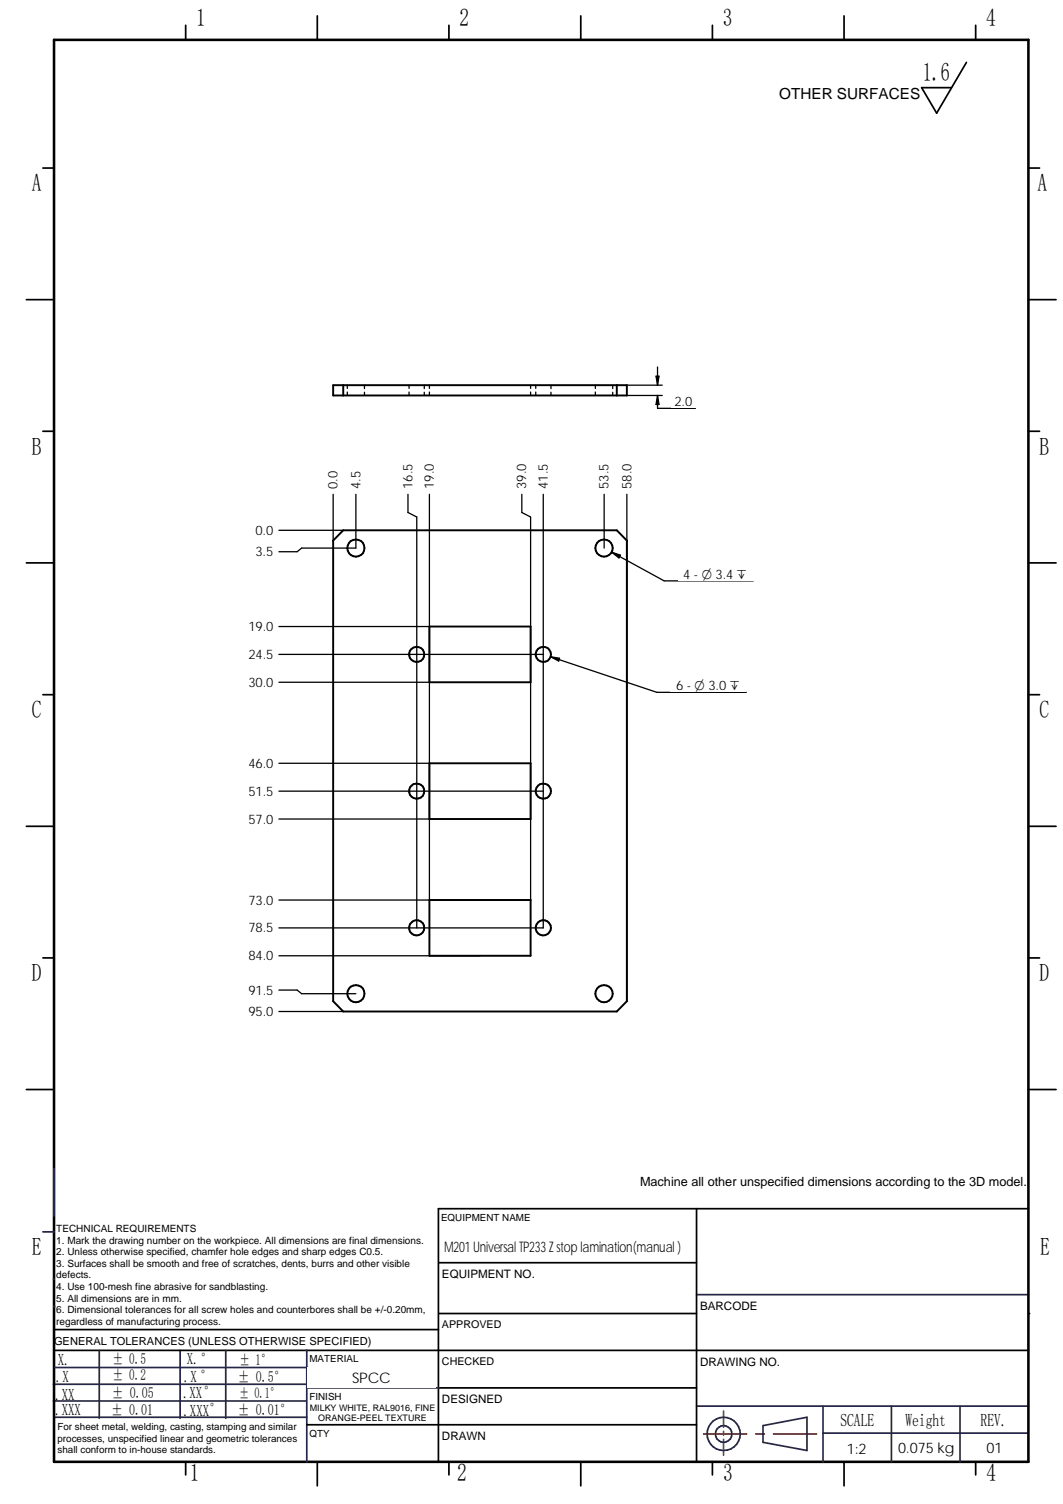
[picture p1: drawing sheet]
<svg xmlns="http://www.w3.org/2000/svg" width="210mm" height="297mm" viewBox="0 0 210 297" stroke-linecap="round" stroke-linejoin="round" font-family="sans-serif">
<g fill="none" stroke="#26264c" stroke-width=".34">
<path d="M8.5 243.3h2.2M10.5 252.6h.2M137.5 255.7h65.6M10.5 276.7h50M10.5 273.4h50M10.8 279.9h49.8M10.8 270.1h50M35.6 266.7v13.4M60.6 266.7v22M60.7 274.1h26M137.5 277.7h65.6M162.5 277.7v11"/>
<path d="M176 277.7v11M189.6 277.7v11M150.7 281.6l8.6-1.7v6.6l-8.6-1.6zM162.5 283h40.5"/>
</g>
<g fill="none" stroke="#000" stroke-width=".34">
<path d="M36.7 5v2.9M88.6 5v2.9M140.7 5v2.9M192.7 5v2.9M8.5 33.2h2.2M203.1 33.2h2.2M5.2 59.2h5.5M203.1 59.2h5.4M8.5 85.2h2.2M203.1 85.2h2.2M5.2 111.2h5.5M203.1 111.2h5.4"/>
<path d="M8.5 137.2h2.2M203.1 137.2h2.2M5.2 163.2h5.5M203.1 163.2h5.4M8.5 189.2h2.2M203.1 189.2h2.2M5.2 215.2h5.5M203.1 215.2h5.4M86.6 238.7v50M10.7 266.7h192.4M10.7 262.6h75.9M86.7 274.1h50.8"/>
<path d="M36.7 288.7v2.6M62.7 288.7v4.8M88.6 288.7v2.6M114.7 288.7v4.8M140.7 288.7v2.6M166.7 288.7v4.8M192.7 288.7v2.6"/>
</g>
<path d="M10.7 7.9h192.4v280.8h-192.4z" fill="none" stroke="#000" stroke-width=".51"/>
<path d="M142.9 278.7v3.2M138.9 283.2h8.5M142.9 282.7v.7M142.9 284.3v3.1M149.2 283.2h1.7M152.7 283.2h8.5" fill="none" stroke="#f00" stroke-width=".34"/>
<circle cx="10.6" cy="258.1" r=".17" fill="#26264c"/>
<g fill="none" stroke="#26264c" stroke-width=".34">
<path d="M10.7 230.8v9.4M19.6 266.7v13.4M44.6 266.7v13.4M60.5 266.7h.1"/>
<circle cx="142.9" cy="283.2" r="3.3"/>
<circle cx="142.9" cy="283.2" r="1.63"/>
</g>
<path d="M190.8 12.3l-5.8 10.1-3-5.1h5.9M86.6 238.7h116.5M86.7 259.4h50.8M86.7 249.4h50.8M86.6 281.4h50.9" fill="none" stroke="#000" stroke-width=".34"/>
<circle cx="203.1" cy="259.4" r=".17" fill="#000"/>
<g fill="#fff">
<path d="M137.9 271.4h64.4v6.1h-64.4z"/>
<path d="M189.9 283.9h13v4h-13z"/>
<path d="M86.9 254.9h50.2v4h-50.2z"/>
<path d="M60.7 270h25.3v4h-25.3z"/>
<path d="M87 244.3h50v4h-50z"/>
<path d="M60.8 277.1h25.2v4h-25.2z"/>
<path d="M176.4 284.1h13v4h-13z"/>
<path d="M162.7 284.1h13v4h-13z"/>
<path d="M137.9 260.4h64.5v6h-64.5z"/>
</g>
<path d="M62.7 3.1v4.8M114.7 3.1v4.8M166.7 3.1v4.8M137.5 238.7v50M60.6 281.4h26" fill="none" stroke="#000" stroke-width=".34"/>
<path d="M101.6 283.2h25.3v4h-25.3z" fill="#fff"/>
<g fill="none" stroke="#000" stroke-width=".38">
<path d="M65.8 76.1h58v2h-58zM67.8 76.1v2M121.8 76.1v2M67.8 104.7h54l2 2.1v90.9l-2 2.1h-54l-2-2.1v-90.9zM84.8 123.7h20v11h-20zM84.8 150.7h20v11.1h-20zM84.8 177.8h20v11h-20z"/>
<circle cx="70.3" cy="108.2" r="1.7"/>
<circle cx="119.3" cy="108.2" r="1.71"/>
<circle cx="82.3" cy="129.2" r="1.5"/>
<circle cx="107.3" cy="129.2" r="1.5"/>
<circle cx="82.3" cy="156.2" r="1.5"/>
<circle cx="107.3" cy="156.2" r="1.5"/>
<circle cx="70.3" cy="196.2" r="1.7"/>
<circle cx="82.3" cy="183.3" r="1.49"/>
<circle cx="107.3" cy="183.2" r="1.5"/>
<circle cx="119.3" cy="196.2" r="1.71"/>
</g>
<g fill="none" stroke="#000" stroke-width=".25">
<path d="M68.6 76.1v.6M68.6 77.4v.7M72 76.1v.7M72 77.5v.6M80.8 76.1v.6M80.8 77.4v.7M83.8 76.1v.7M83.8 77.5v.6M84.8 76.1v.6M84.8 77.4v.7M104.8 76.1v.6M104.8 77.4v.7"/>
<path d="M105.8 76.1v.6M105.8 77.4v.7M108.8 76.1v.7M108.8 77.5v.6M117.6 76.1v.6M117.6 77.4v.7M121 76.1v.7M121 77.5v.6M123.8 76.1h7M123.8 78.1h7M129.8 80.6h7.5"/>
</g>
<path d="M132.5 78.1h4.8v2.4h-4.8z" fill="#fff"/>
<path d="M129.5 74.3h.6l-.3 1.8zM129.8 78.1l.3 1.8h-.6zM129.8 72.5v3.6M129.8 78.1v2.5M55.1 104.7h12.7" fill="none" stroke="#000" stroke-width=".25"/>
<path d="M129.5 74.3h.6l-.3 1.8zM129.8 78.1l.3 1.8h-.6z" fill="#000"/>
<path d="M49.8 103.5h4.8v2.5h-4.8z" fill="#fff"/>
<path d="M59.6 108.2h10.7" fill="none" stroke="#000" stroke-width=".25"/>
<path d="M49.8 107.7h4.8v2.5h-4.8z" fill="#fff"/>
<path d="M59.6 108.2l-.9 .8h-3.6M55.1 129.2h52.2" fill="none" stroke="#000" stroke-width=".25"/>
<path d="M48.4 128h6.2v2.5h-6.2z" fill="#fff"/>
<path d="M55.1 156.3h52.2" fill="none" stroke="#000" stroke-width=".25"/>
<path d="M48.4 155h6.2v2.5h-6.2z" fill="#fff"/>
<path d="M55.1 183.3h52.2" fill="none" stroke="#000" stroke-width=".25"/>
<path d="M48.4 182h6.2v2.4h-6.2z" fill="#fff"/>
<path d="M59.6 196.3h10.7" fill="none" stroke="#000" stroke-width=".25"/>
<path d="M48.4 194.3h6.2v2.4h-6.2z" fill="#fff"/>
<path d="M55.1 177.8h49.7M55.1 195.5h3.6l.9 .8" fill="none" stroke="#000" stroke-width=".25"/>
<path d="M48.4 176.5h6.2v2.4h-6.2z" fill="#fff"/>
<path d="M55.1 188.8h39.7" fill="none" stroke="#000" stroke-width=".25"/>
<path d="M48.4 187.5h6.2v2.4h-6.2z" fill="#fff"/>
<path d="M55.1 150.7h29.7" fill="none" stroke="#000" stroke-width=".25"/>
<path d="M48.4 149.5h6.2v2.5h-6.2z" fill="#fff"/>
<path d="M55.1 161.8h29.7" fill="none" stroke="#000" stroke-width=".25"/>
<path d="M48.4 160.5h6.2v2.5h-6.2z" fill="#fff"/>
<path d="M55.1 123.7h29.7" fill="none" stroke="#000" stroke-width=".25"/>
<path d="M48.4 122.5h6.2v2.5h-6.2z" fill="#fff"/>
<path d="M55.1 134.7h29.7" fill="none" stroke="#000" stroke-width=".25"/>
<path d="M48.4 133.5h6.2v2.5h-6.2z" fill="#fff"/>
<path d="M55.1 199.8h12.7" fill="none" stroke="#000" stroke-width=".25"/>
<path d="M48.4 198.5h6.2v2.5h-6.2z" fill="#fff"/>
<path d="M65.8 97.6v9.2" fill="none" stroke="#000" stroke-width=".25"/>
<path d="M64.6 92.4h2.4v4.8h-2.4z" fill="#fff"/>
<path d="M70.3 97.6v10.6" fill="none" stroke="#000" stroke-width=".25"/>
<path d="M69 92.4h2.5v4.8h-2.5z" fill="#fff"/>
<path d="M82.3 102.1v81.2" fill="none" stroke="#000" stroke-width=".25"/>
<path d="M79.3 91h2.4v6.2h-2.4z" fill="#fff"/>
<path d="M80.6 97.6v3.6l1.7 .9M84.8 97.6v80.2" fill="none" stroke="#000" stroke-width=".25"/>
<path d="M83.6 91h2.4v6.2h-2.4z" fill="#fff"/>
<path d="M104.8 102.1v75.7" fill="none" stroke="#000" stroke-width=".25"/>
<path d="M101.9 91h2.4v6.2h-2.4z" fill="#fff"/>
<path d="M103 97.6v3.6l1.8 .9M107.3 97.6v85.7" fill="none" stroke="#000" stroke-width=".25"/>
<path d="M106 91h2.5v6.2h-2.5z" fill="#fff"/>
<path d="M123.8 97.6v100.1" fill="none" stroke="#000" stroke-width=".25"/>
<path d="M122.6 91h2.4v6.2h-2.4z" fill="#fff"/>
<path d="M119.3 97.6v10.6" fill="none" stroke="#000" stroke-width=".25"/>
<path d="M118.1 91h2.4v6.2h-2.4z" fill="#fff"/>
<path d="M131.1 114.7h17.7" fill="none" stroke="#000" stroke-width=".25"/>
<path d="M133.8 112.1h15v2.5h-15z" fill="#fff"/>
<path d="M120.8 109.1l1.7 .5-.3 .6zM120.8 109.1l10.3 5.6M129.7 136.7h17.7" fill="none" stroke="#000" stroke-width=".25"/>
<path d="M120.8 109.1l1.7 .5-.3 .6z" fill="#000"/>
<path d="M132.4 134.2h15v2.4h-15z" fill="#fff"/>
<path d="M108.7 129.7l1.8 .3-.2 .6zM108.7 129.7l21 7" fill="none" stroke="#000" stroke-width=".25"/>
<path d="M108.7 129.7l1.8 .3-.2 .6z" fill="#000"/>
<text font-size="5.1" x="182.2" y="16">1.6</text>
<g font-size="4.9">
<text x="38.7" y="5.2">1</text>
<text x="90.8" y="5.2">2</text>
<text x="142.7" y="5.2">3</text>
<text x="194.7" y="5.2">4</text>
<text x="6.3" y="37.8">A</text>
<text x="204.9" y="37.8">A</text>
<text x="6.3" y="89.8">B</text>
<text x="205.2" y="89.8">B</text>
<text x="6.3" y="141.8">C</text>
<text x="205.2" y="141.8">C</text>
<text x="6.3" y="193.8">D</text>
<text x="205.2" y="193.8">D</text>
<text x="6.3" y="247.9">E</text>
<text x="205.4" y="247.9">E</text>
<text x="37.5" y="292.5">1</text>
<text x="90.3" y="292.5">2</text>
<text x="142.8" y="292.5">3</text>
<text x="194.8" y="292.5">4</text>
</g>
<g font-size="3.6">
<text x="165.9" y="281.6">SCALE</text>
<text x="178.8" y="281.6">Weight</text>
<text x="193.6" y="281.6">REV.</text>
</g>
<g font-size="3.3">
<text x="11.4" y="269.7">X.</text>
<text x="36.9" y="269.4">X.°</text>
<text x="11" y="272.9">.X</text>
<text x="36.3" y="273">.X °</text>
<text x="10.9" y="276.4">.XX</text>
<text x="10.9" y="279.5">.XXX</text>
<text x="36.2" y="276">.XX°</text>
<text x="36.2" y="279.7">.XXX°</text>
</g>
<g font-size="3">
<text x="153.9" y="19.6">OTHER SURFACES</text>
<text x="22.2" y="269.3">± 0.5</text>
<text x="47.3" y="269.5">± 1°</text>
<text x="22.2" y="272.5">± 0.2</text>
<text x="47" y="273">± 0.5°</text>
<text x="22" y="279.4">± 0.01</text>
<text x="22.1" y="276.2">± 0.05</text>
<text x="46.9" y="279.4">± 0.01°</text>
</g>
<g font-size="2.9">
<text x="87.7" y="247.4">M201 Universal TP233 Z stop lamination(manual )</text>
<text x="69.6" y="273">SPCC</text>
<text x="47.2" y="276.2">± 0.1°</text>
<text x="167.2" y="287.1">1:2</text>
<text x="177.3" y="287.1">0.075 kg</text>
<text x="194.8" y="286.9">01</text>
</g>
<g font-size="2.6">
<text x="133.2" y="80.2">2.0</text>
<text x="66.7" y="96.5" transform="rotate(-90 66.7 96.5)">0.0</text>
<text x="71.2" y="96.5" transform="rotate(-90 71.2 96.5)">4.5</text>
<text x="81.4" y="96.5" transform="rotate(-90 81.4 96.5)">16.5</text>
<text x="85.7" y="96.5" transform="rotate(-90 85.7 96.5)">19.0</text>
<text x="103.9" y="96.5" transform="rotate(-90 103.9 96.5)">39.0</text>
<text x="108.2" y="96.5" transform="rotate(-90 108.2 96.5)">41.5</text>
<text x="120.2" y="96.5" transform="rotate(-90 120.2 96.5)">53.5</text>
<text x="124.7" y="96.5" transform="rotate(-90 124.7 96.5)">58.0</text>
<text x="50.5" y="105.7">0.0</text>
<text x="50.5" y="109.9">3.5</text>
<text x="134.9" y="114.3">4 - O 3.4 `</text>
<text x="49.1" y="124.6">19.0</text>
<text x="49.1" y="130.1">24.5</text>
<text x="49.1" y="135.6">30.0</text>
<text x="133.5" y="136.3">6 - O 3.0 `</text>
<text x="49.1" y="151.6">46.0</text>
<text x="49.1" y="157.1">51.5</text>
<text x="49.1" y="162.6">57.0</text>
<text x="49.1" y="178.6">73.0</text>
<text x="49.1" y="184.1">78.5</text>
<text x="49.1" y="189.7">84.0</text>
<text x="49.1" y="196.4">91.5</text>
<text x="49.1" y="200.7">95.0</text>
</g>
<text font-size="2.5" x="126.4" y="234.2">Machine all other unspecified dimensions according to the 3D model.</text>
<g font-size="2.3">
<text x="87.3" y="252.4">EQUIPMENT NO.</text>
<text x="138.2" y="258.7">BARCODE</text>
<text x="138.2" y="269.7">DRAWING NO.</text>
<text x="87.3" y="277.1">DESIGNED</text>
<text x="87.3" y="284.4">DRAWN</text>
</g>
<text font-size="2.2" x="10.7" y="265.6">GENERAL TOLERANCES (UNLESS OTHERWISE SPECIFIED)</text>
<g font-size="2.1">
<text x="87.3" y="262.3">APPROVED</text>
<text x="87.3" y="269.5">CHECKED</text>
</g>
<g font-size="2">
<text x="11.1" y="243.3">TECHNICAL REQUIREMENTS</text>
<text x="11.1" y="245.6">1. Mark the drawing number on the workpiece. All dimensions are final dimensions.</text>
<text x="11.1" y="247.9">2. Unless otherwise specified, chamfer hole edges and sharp edges C0.5.</text>
<text x="11.1" y="250.2">3. Surfaces shall be smooth and free of scratches, dents, burrs and other visible</text>
<text x="11.1" y="252.5">defects.</text>
<text x="11.1" y="254.8">4. Use 100-mesh fine abrasive for sandblasting.</text>
<text x="11.1" y="257.1">5. All dimensions are in mm.</text>
<text x="11.1" y="259.4">6. Dimensional tolerances for all screw holes and counterbores shall be +/-0.20mm,</text>
<text x="11.1" y="261.6">regardless of manufacturing process.</text>
</g>
<g font-size="1.9">
<text x="87.1" y="241.1">EQUIPMENT NAME</text>
<text x="61.1" y="269">MATERIAL</text>
<text x="61.1" y="276.4">FINISH</text>
<text x="11.4" y="282.5">For sheet metal, welding, casting, stamping and similar</text>
<text x="11.4" y="284.7">processes, unspecified linear and geometric tolerances</text>
<text x="11.4" y="287">shall conform to in-house standards.</text>
<text x="61.1" y="283.7">QTY</text>
</g>
<g font-size="1.8">
<text x="61.2" y="278.6">MILKY WHITE, RAL9016, FINE</text>
<text x="62.8" y="280.7">ORANGE-PEEL TEXTURE</text>
</g>
</svg>
